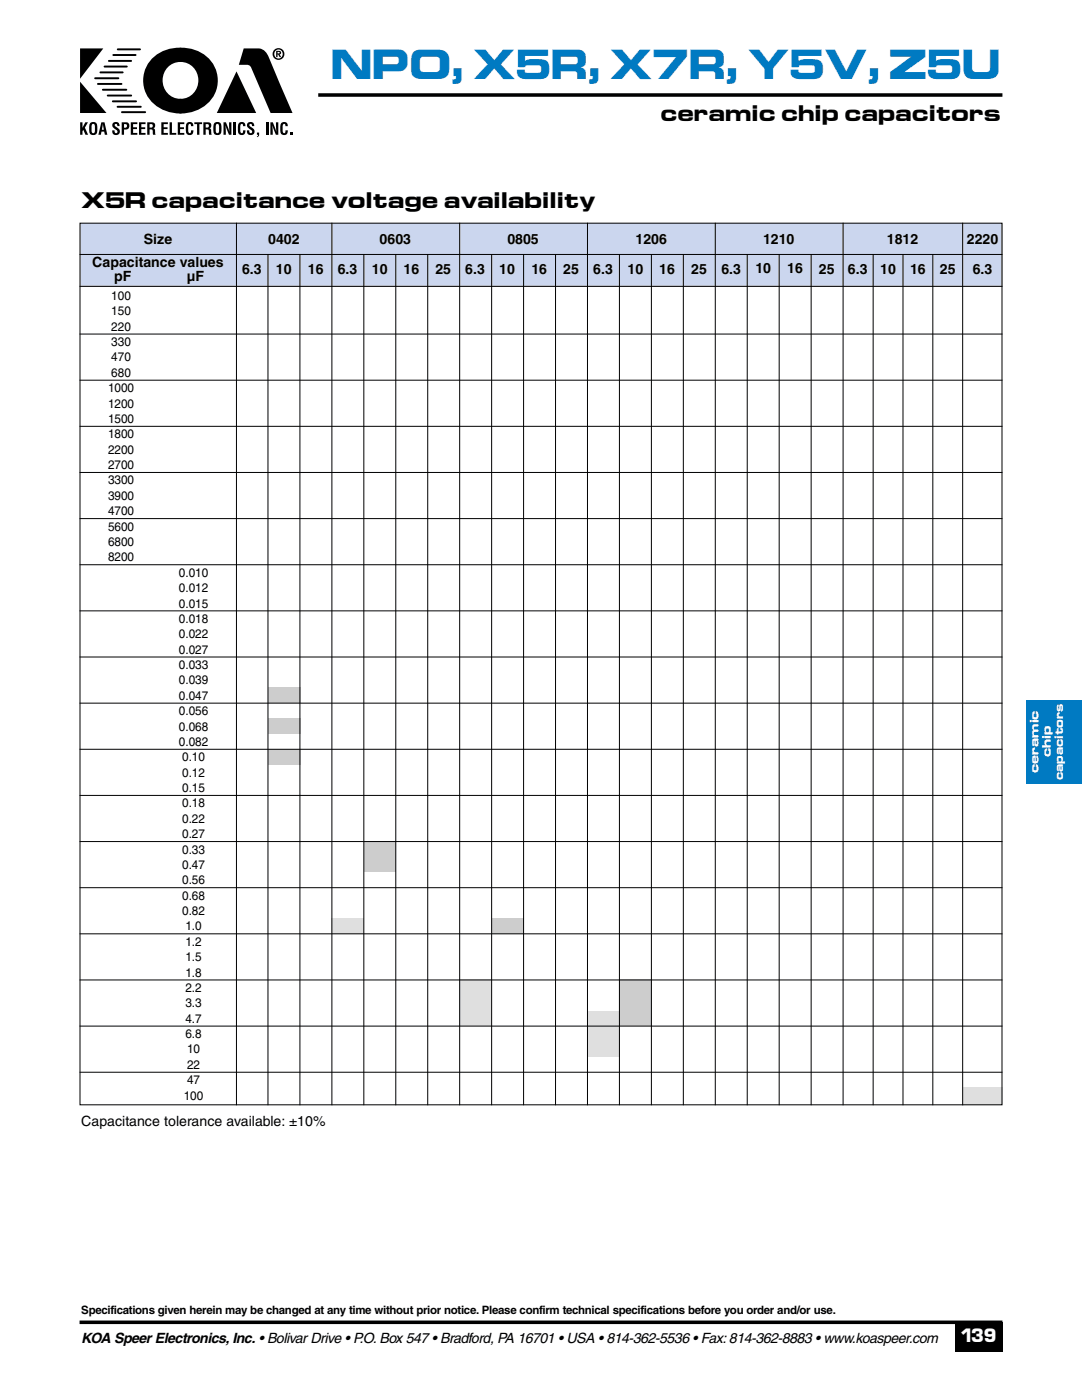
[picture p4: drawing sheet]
<svg xmlns="http://www.w3.org/2000/svg" width="216mm" height="279mm" viewBox="0 0 216 279" stroke-linecap="round" stroke-linejoin="round" font-family="sans-serif">
<path d="M63.5 19h136.5M15.9 263.9h184.1" fill="none" stroke="#000" stroke-width=".71" stroke-linecap="butt"/>
<path d="M190.5 263.9h9.5v6h-9.5z" fill-rule="evenodd" fill="#000"/>
<g fill="#000">
<path d="M16 9.7h4.6l-4.6 6zM16 16.3l5.2 6.3h-5.2zM30.4 11.6a7.6 7.6 0 0 1 5.6-2.1 1.57 1.57 0 0 1 .7 2.3l-.3 .4-.4 .2a3.7 3.7 0 0 0-3.6 3.6 3.7 3.7 0 0 0 3.6 3.7 1.61 1.61 0 0 1 .7 2.4l-.3 .4a6.2 6.2 0 0 1-4.5-.9 6.3 6.3 0 0 1-1.5-10zM35.6 9.7a6.1 6.1 0 0 1 4.4 .7 6.4 6.4 0 0 1 3.4 6.7 6.4 6.4 0 0 1-5.2 5.3l-2.2 .3a1.6 1.6 0 0 1-.6-2.4l.2-.4 .5-.2a3.7 3.7 0 0 0 3.5-3.7 3.7 3.7 0 0 0-3.6-3.6 1.54 1.54 0 0 1-.6-2.3zM48.6 9.7h3.1a2.44 2.44 0 0 1 1.9 1.7l4.8 11.2h-4.4l-3.8-9a1.41 1.41 0 0 0-1.8-.7h-.7zM16 24.4h.5v1.1l.5-1.1h.6l-.7 1.1 .7 1.4h-.5l-.5-1-.1 .3v.7h-.5zM22.6 24.5a.8 .8 0 0 1 1.2 .4l.1 .3h-.5l-.1-.4-.2-.1-.1 .1-.1 .3a1.9 1.9 0 0 1 1 1.1 .77 .77 0 0 1-.9 .7 .77 .77 0 0 1-.6-.9h.5l.1 .5h.3a.36 .36 0 0 0 0-.5l-.6-.4a.72 .72 0 0 1-.1-1.1zM26.1 24.4h1.3v.4h-.8v.6h.7v.4h-.7v.7h.8v.4h-1.3zM27.7 24.4h1.3v.4h-.8v.6h.8v.4h-.8v.7h.8v.4h-1.3zM32.2 24.4h1.3v.4h-.8v.6h.7v.4h-.7v.7h.8v.4h-1.3zM33.8 24.4h.5v2.1h.9v.4h-1.4zM35.5 24.4h1.3v.4h-.9v.6h.8v.4h-.8v.7h.9v.4h-1.3z"/>
<path d="M37.3 24.6a.74 .74 0 0 1 .9-.2 .74 .74 0 0 1 .4 .8h-.5l-.1-.4-.1-.1-.3 .1v1.5l.3 .3 .2-.1v-.5h.5a.77 .77 0 0 1-.7 1 .77 .77 0 0 1-.8-.8v-1.1zM38.8 24.4h1.5v.4h-.5v2.1h-.5v-2.1h-.5zM47.2 14.3l3.9 8.3h-7.8zM44.6 24.4h.5l.7 1.9-.1-1.9h.5v2.5h-.5l-.7-1.9 .1 1.9h-.5zM46.6 24.4h.5v2.5h-.5zM47.7 24.6a.74 .74 0 0 1 .9-.2 .74 .74 0 0 1 .4 .8h-.5l-.1-.4-.1-.1-.3 .1v1.5l.3 .3 .2-.1v-.5h.5a.77 .77 0 0 1-.7 1 .77 .77 0 0 1-.8-.8v-1.1zM49.5 24.5a.8 .8 0 0 1 1.2 .4v.3h-.4l-.1-.4-.2-.1-.2 .1v.3a1.91 1.91 0 0 1 1 1.1 .77 .77 0 0 1-.9 .7 .77 .77 0 0 1-.6-.9h.4l.1 .5h.4a.36 .36 0 0 0-.1-.5l-.5-.4a.72 .72 0 0 1-.1-1.1zM51.3 26.5h.4v.6l-.4 .3 .2-.5h-.2zM53.1 24.4h.4v2.5h-.4zM54 24.4h.4l.7 1.9v-1.9h.4v2.5h-.5l-.6-1.9v1.9h-.4zM56.1 24.6a.74 .74 0 0 1 .9-.2 .74 .74 0 0 1 .4 .8h-.4l-.1-.4-.2-.1-.2 .1-.1 1.5 .3 .3 .2-.1 .1-.5h.4a.77 .77 0 0 1-.6 1 .77 .77 0 0 1-.9-.8v-1.1zM57.9 26.5h.4v.4h-.4z"/>
<path d="M55.4 10.4h.3l.1 .2-.4 .1zM55.1 10.1v1.3h.3v-.5h.1l.3 .5h.3l-.3-.5 .3-.2-.1-.4zM54.4 10.8a1.18 1.18 0 0 0 2.3 0 1.18 1.18 0 0 0-2.3 0zM54.7 10.8a.88 .88 0 0 1 1.7 0 .88 .88 0 0 1-1.7 0z"/>
<path d="M18.4 24.8l.2-.1 .2 .1 .1 .3v1.2l-.3 .3-.3-.3zM18 24.6l-.2 1.2a.86 .86 0 0 0 .8 1.2 .86 .86 0 0 0 .8-1.2v-.3a.86 .86 0 0 0-.3-1.1 .86 .86 0 0 0-1.1 .2z"/>
<path d="M20.5 24.7l.2 1.2h-.4zM20.2 24.4l-.6 2.5h.5l.1-.6h.6l.1 .6h.5l-.5-2.5z"/>
<path d="M24.7 24.8a.39 .39 0 0 1 .6 .3l-.1 .4h-.5zM24.3 24.4v2.5h.4v-1a.77 .77 0 0 0 1.1-.5 .77 .77 0 0 0-.6-1z"/>
<path d="M29.8 24.8l.6 .1a.37 .37 0 0 1-.2 .6h-.4zM29.4 24.4v2.5h.4l.1-1.1a.45 .45 0 0 1 .5 .1 .45 .45 0 0 1 .1 .6v.4h.5l-.1-.6a.51 .51 0 0 0-.3-.7 .63 .63 0 0 0 .3-.7 .63 .63 0 0 0-.6-.5z"/>
<path d="M41 24.8l.6 .1a.37 .37 0 0 1-.2 .6h-.4zM40.6 24.4v2.5h.4l.1-1.1a.45 .45 0 0 1 .5 .1 .45 .45 0 0 1 .1 .6v.4h.5l-.1-.6a.51 .51 0 0 0-.3-.7 .63 .63 0 0 0 .3-.7 .63 .63 0 0 0-.6-.5z"/>
<path d="M43.1 24.8l.3-.1 .2 .1 .1 .3v1.2l-.3 .3-.3-.3zM42.8 24.6l-.2 1.2a.86 .86 0 0 0 .8 1.2 .86 .86 0 0 0 .8-1.2v-.3a.86 .86 0 0 0-.4-1.1 .86 .86 0 0 0-1 .2z"/>
</g>
<path d="M19 15.6h4.6M19.5 16.8h4.7M20 14.4h4.5M20.5 17.9h4.7M20.9 13.3h4.4M21.5 19.1h4.7M21.7 12.2h4.5M22.6 11h4.5M23.5 9.9h4.4M22.5 20.2h4.6M23.5 21.3h4.6M24.3 22.4h4.7" fill="none" stroke="#000" stroke-width=".39"/>
<path d="M15.9 44.4h184.1v12.8h-184.1z" fill-rule="evenodd" fill="#cbd6ee"/>
<path d="M15.9 50.8h184.1M15.9 57.2h184.1" fill="none" stroke="#000" stroke-width=".2"/>
<g fill="#cdcdcd">
<path d="M53.5 137.3h6.4v3h-6.4z" fill-rule="evenodd"/>
<path d="M53.5 143.4h6.4v3h-6.4z" fill-rule="evenodd"/>
<path d="M53.5 149.5h6.4v3.1h-6.4z" fill-rule="evenodd"/>
</g>
<path d="M66.1 183.3h6.5v3.1h-6.5z" fill-rule="evenodd" fill="#dfdfdf"/>
<path d="M72.6 168h6.3v6.1h-6.3z" fill-rule="evenodd" fill="#cdcdcd"/>
<g fill="#dfdfdf">
<path d="M91.6 195.5h6.4v9.2h-6.4z" fill-rule="evenodd"/>
<path d="M192.1 217h7.9v3.4h-7.9z" fill-rule="evenodd"/>
<path d="M117.1 201.7h6.5v9.2h-6.5z" fill-rule="evenodd"/>
</g>
<g fill="#cdcdcd">
<path d="M123.6 195.5h6.4v9.2h-6.4z" fill-rule="evenodd"/>
<path d="M98.2 183.3h6.2v3.1h-6.2z" fill-rule="evenodd"/>
</g>
<g fill="none" stroke="#000" stroke-width=".2">
<path d="M16 44.5h183.9v176h-183.9zM47.2 44.4v176.2M53.5 50.7v169.9M59.8 50.7v169.9M66.2 44.5v176.1M72.6 50.7v169.9M79 50.7v169.9M85.3 50.7v169.9M91.7 44.5v176.1M98.1 50.7v169.9M104.5 50.7v169.9M110.8 50.7v169.9"/>
<path d="M117.2 44.5v176.1M123.6 50.7v169.9M130 50.7v169.9M136.4 50.7v169.9M142.7 44.5v176.1M149.1 50.7v169.9M155.5 50.7v169.9M161.9 50.7v169.9M168.2 44.5v176.1M174.2 50.7v169.9M180.2 50.7v169.9M186.1 50.7v169.9"/>
<path d="M192.1 44.4v176.2M15.9 66.7h184.1M15.9 75.9h184.1M15.9 85.1h184.1M15.9 94.3h184.1M15.9 103.5h184.1M15.9 112.7h184.1M15.9 121.9h184.1M15.9 131.1h184.1M15.9 140.3h184.1M15.9 149.5h184.1M15.9 158.7h184.1"/>
<path d="M15.9 168h184.1M15.9 177.2h184.1M15.9 186.4h184.1M15.9 195.6h184.1M15.9 204.8h184.1M15.9 214h184.1"/>
</g>
<path d="M204.8 139.7h11.1v16.7h-11.1z" fill-rule="evenodd" fill="#007ac2"/>
<text font-size="7.2" fill="#007ac2" x="66" y="15.7">NPO, X5R, X7R, Y5V, Z5U</text>
<g font-size="3.9">
<text x="131.8" y="24.1">ceramic chip capacitors</text>
<text x="16.2" y="41.6">X5R capacitance voltage availability</text>
</g>
<text font-size="3.4" fill="#fff" x="191.7" y="267.8">139</text>
<g font-size="2.8">
<text x="18.4" y="53.2">Capacitance values</text>
<text x="28.7" y="48.6">Size</text>
<text x="53.5" y="48.6">0402</text>
<text x="75.8" y="48.6">0603</text>
<text x="101.2" y="48.6">0805</text>
<text x="126.8" y="48.6">1206</text>
<text x="152.3" y="48.6">1210</text>
<text x="177" y="48.6">1812</text>
<text x="192.9" y="48.6">2220</text>
<text x="22.8" y="56">pF</text>
<text x="37.3" y="56">µF</text>
<text x="48.3" y="54.6">6.3</text>
<text x="55.1" y="54.6">10</text>
<text x="61.4" y="54.6">16</text>
<text x="67.4" y="54.6">6.3</text>
<text x="74.2" y="54.6">10</text>
<text x="80.5" y="54.6">16</text>
<text x="86.9" y="54.6">25</text>
<text x="92.8" y="54.6">6.3</text>
<text x="99.6" y="54.6">10</text>
<text x="106" y="54.6">16</text>
<text x="112.4" y="54.6">25</text>
<text x="118.4" y="54.6">6.3</text>
<text x="125.2" y="54.6">10</text>
<text x="131.6" y="54.6">16</text>
<text x="137.9" y="54.6">25</text>
<text x="144" y="54.6">6.3</text>
<text x="150.7" y="54.5">10</text>
<text x="157.1" y="54.5">16</text>
<text x="163.4" y="54.6">25</text>
<text x="169.2" y="54.6">6.3</text>
<text x="175.6" y="54.6">10</text>
<text x="181.6" y="54.6">16</text>
<text x="187.5" y="54.6">25</text>
<text x="194.1" y="54.6">6.3</text>
<text x="16.2" y="224.6">Capacitance tolerance available: ±10%</text>
<text x="16.2" y="268">KOA Speer Electronics, Inc. • Bolivar Drive • P.O. Box 547 • Bradford, PA 16701 • USA • 814-362-5536 • Fax:814-362-8883 • www.koaspeer.com</text>
</g>
<g font-size="2.5">
<text x="22.2" y="59.9">100</text>
<text x="22.2" y="62.9">150</text>
<text x="22.2" y="66">220</text>
<text x="22.2" y="69.1">330</text>
<text x="22.2" y="72.1">470</text>
<text x="22.2" y="75.2">680</text>
<text x="21.6" y="78.3">1000</text>
<text x="21.6" y="81.3">1200</text>
<text x="21.6" y="84.4">1500</text>
<text x="21.6" y="87.5">1800</text>
<text x="21.6" y="90.6">2200</text>
<text x="21.6" y="93.6">2700</text>
<text x="21.6" y="96.7">3300</text>
<text x="21.6" y="99.8">3900</text>
<text x="21.6" y="102.8">4700</text>
<text x="21.6" y="105.9">5600</text>
<text x="21.6" y="109">6800</text>
<text x="21.6" y="112">8200</text>
<text x="35.7" y="115.1">0.010</text>
<text x="35.7" y="118.2">0.012</text>
<text x="35.7" y="121.2">0.015</text>
<text x="35.7" y="124.3">0.018</text>
<text x="35.7" y="127.4">0.022</text>
<text x="35.7" y="130.4">0.027</text>
<text x="35.7" y="133.5">0.033</text>
<text x="35.7" y="136.6">0.039</text>
<text x="35.7" y="139.7">0.047</text>
<text x="35.7" y="142.7">0.056</text>
<text x="35.7" y="145.8">0.068</text>
<text x="35.7" y="148.9">0.082</text>
<text x="36.3" y="151.9">0.10</text>
<text x="36.3" y="155">0.12</text>
<text x="36.3" y="158.1">0.15</text>
<text x="36.3" y="161.1">0.18</text>
<text x="36.3" y="164.2">0.22</text>
<text x="36.3" y="167.3">0.27</text>
<text x="36.3" y="170.3">0.33</text>
<text x="36.3" y="173.4">0.47</text>
<text x="36.3" y="176.5">0.56</text>
<text x="36.3" y="179.6">0.68</text>
<text x="36.3" y="182.6">0.82</text>
<text x="37" y="185.7">1.0</text>
<text x="37" y="188.8">1.2</text>
<text x="37" y="191.8">1.5</text>
<text x="37" y="194.9">1.8</text>
<text x="37" y="198">2.2</text>
<text x="37" y="201">3.3</text>
<text x="37" y="204.1">4.7</text>
<text x="37" y="207.2">6.8</text>
<text x="37.3" y="210.2">10</text>
<text x="37.3" y="213.3">22</text>
<text x="36.7" y="219.5">100</text>
<text x="37.3" y="216.4">47</text>
</g>
<text font-size="2.3" x="16.2" y="262.2">Specifications given herein may be changed at any time without prior notice. Please confirm technical specifications before you order and/or use.</text>
<g font-size="2.1" fill="#fff">
<text x="207.2" y="154.3" transform="rotate(-90 207.2 154.3)">ceramic</text>
<text x="209.7" y="151.2" transform="rotate(-90 209.7 151.2)">chip</text>
<text x="212.1" y="155.7" transform="rotate(-90 212.1 155.7)">capacitors</text>
</g>
</svg>
